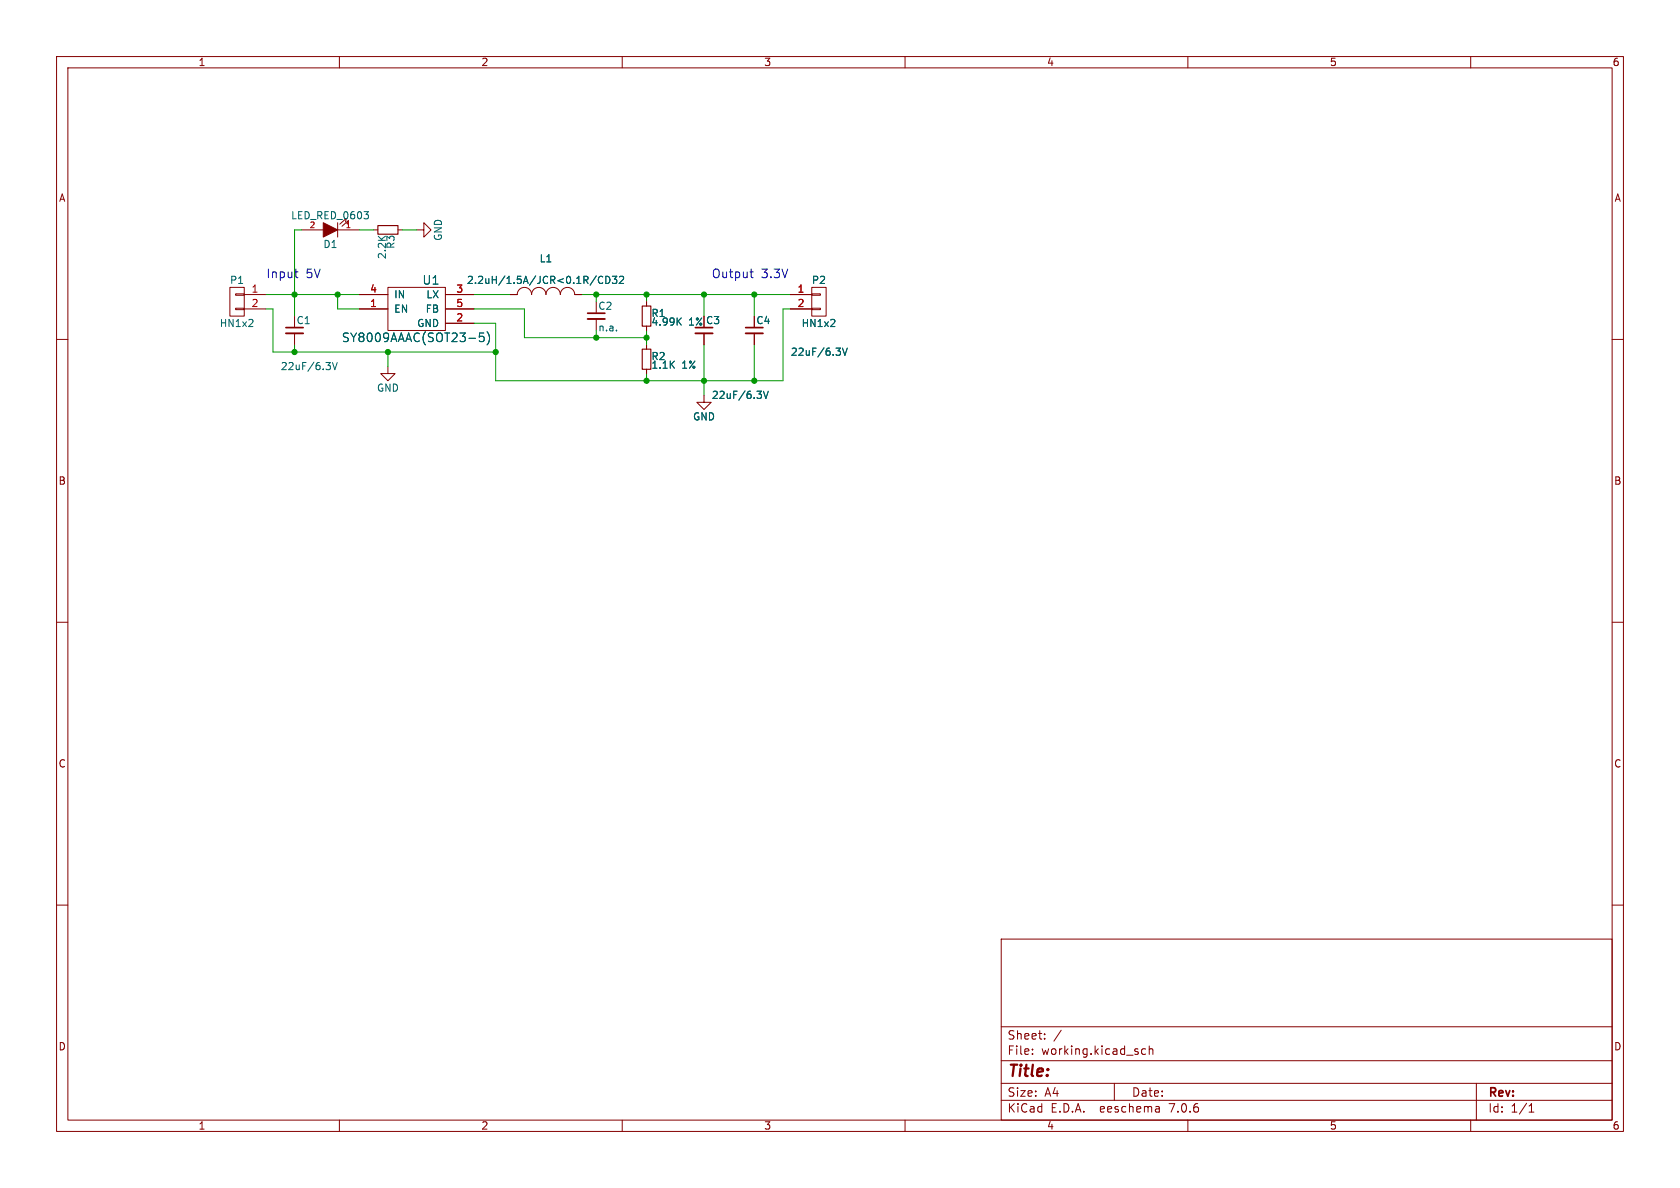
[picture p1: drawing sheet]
(kicad_sch (version 20230121) (generator eeschema)

 (paper "A4")

 (lib_symbols
  (symbol "BB-PWR-8009_revA-rescue:CONN_01X02" (pin_names (offset 1.016) hide) (in_bom yes) (on_board yes)
   (property "Reference" "P" (at 0 3.81 0) (effects (font (size 1.27 1.27))))
   (property "Value" "CONN_01X02" (at 2.54 0 90) (effects (font (size 1.27 1.27))))
   (property "Footprint" "" (at 0 0 0) (effects (font (size 1.524 1.524))))
   (property "Datasheet" "" (at 0 0 0) (effects (font (size 1.524 1.524))))
   (symbol "CONN_01X02_0_1"
    (rectangle (start -1.27 -1.143) (end 0.254 -1.397) (stroke (width 0) (type solid)) (fill (type none)))
    (rectangle (start -1.27 1.397) (end 0.254 1.143) (stroke (width 0) (type solid)) (fill (type none)))
    (rectangle (start -1.27 2.54) (end 1.27 -2.54) (stroke (width 0) (type solid)) (fill (type none))))
   (symbol "CONN_01X02_1_1"
    (pin passive line (at -5.08 1.27 0) (length 3.81) (name "P1" (effects (font (size 1.27 1.27)))) (number "1" (effects (font (size 1.27 1.27)))))
    (pin passive line (at -5.08 -1.27 0) (length 3.81) (name "P2" (effects (font (size 1.27 1.27)))) (number "2" (effects (font (size 1.27 1.27)))))))
  (symbol "BB-PWR-8009_revA-rescue:C_Small" (pin_numbers hide) (pin_names (offset 0.254) hide) (in_bom yes) (on_board yes)
   (property "Reference" "C" (at 0.254 1.778 0) (effects (font (size 1.27 1.27)) (justify left)))
   (property "Value" "C_Small" (at 0.254 -2.032 0) (effects (font (size 1.27 1.27)) (justify left)))
   (property "Footprint" "" (at 0 0 0) (effects (font (size 1.524 1.524))))
   (property "Datasheet" "" (at 0 0 0) (effects (font (size 1.524 1.524))))
   (symbol "C_Small_0_1"
    (polyline (pts (xy -1.524 -0.508) (xy 1.524 -0.508)) (stroke (width 0.3302) (type solid)) (fill (type none)))
    (polyline (pts (xy -1.524 0.508) (xy 1.524 0.508)) (stroke (width 0.3048) (type solid)) (fill (type none))))
   (symbol "C_Small_1_1"
    (pin passive line (at 0 2.54 270) (length 1.905) (name "~" (effects (font (size 1.016 1.016)))) (number "1" (effects (font (size 1.016 1.016)))))
    (pin passive line (at 0 -2.54 90) (length 2.032) (name "~" (effects (font (size 1.016 1.016)))) (number "2" (effects (font (size 1.016 1.016)))))))
  (symbol "BB-PWR-8009_revA-rescue:GND" (power) (pin_names (offset 0)) (in_bom yes) (on_board yes)
   (property "Reference" "#PWR" (at 0 -6.35 0) (effects (font (size 1.27 1.27)) hide))
   (property "Value" "GND" (at 0 -3.81 0) (effects (font (size 1.27 1.27))))
   (property "Footprint" "" (at 0 0 0) (effects (font (size 1.524 1.524))))
   (property "Datasheet" "" (at 0 0 0) (effects (font (size 1.524 1.524))))
   (symbol "GND_0_1"
    (polyline (pts (xy 0 0) (xy 0 -1.27) (xy 1.27 -1.27) (xy 0 -2.54) (xy -1.27 -1.27) (xy 0 -1.27)) (stroke (width 0) (type solid)) (fill (type none))))
   (symbol "GND_1_1"
    (pin power_in line (at 0 0 270) (length 0) hide (name "GND" (effects (font (size 1.27 1.27)))) (number "1" (effects (font (size 1.27 1.27)))))))
  (symbol "BB-PWR-8009_revA-rescue:INDUCTOR_SMALL" (pin_numbers hide) (pin_names (offset 0) hide) (in_bom yes) (on_board yes)
   (property "Reference" "L" (at 0 2.54 0) (effects (font (size 1.27 1.27))))
   (property "Value" "INDUCTOR_SMALL" (at 0 -1.27 0) (effects (font (size 1.27 1.27))))
   (property "Footprint" "" (at 0 0 0) (effects (font (size 1.524 1.524))))
   (property "Datasheet" "" (at 0 0 0) (effects (font (size 1.524 1.524))))
   (symbol "INDUCTOR_SMALL_0_1"
    (arc (start -2.54 0) (mid -3.81 1.2645) (end -5.08 0) (stroke (width 0) (type solid)) (fill (type none)))
    (arc (start 0 0) (mid -1.27 1.2645) (end -2.54 0) (stroke (width 0) (type solid)) (fill (type none)))
    (arc (start 2.54 0) (mid 1.27 1.2645) (end 0 0) (stroke (width 0) (type solid)) (fill (type none)))
    (arc (start 5.08 0) (mid 3.81 1.2645) (end 2.54 0) (stroke (width 0) (type solid)) (fill (type none))))
   (symbol "INDUCTOR_SMALL_1_1"
    (pin input line (at -6.35 0 0) (length 1.27) (name "1" (effects (font (size 0.762 0.762)))) (number "1" (effects (font (size 0.762 0.762)))))
    (pin input line (at 6.35 0 180) (length 1.27) (name "2" (effects (font (size 0.762 0.762)))) (number "2" (effects (font (size 0.762 0.762)))))))
  (symbol "BB-PWR-8009_revA-rescue:LED" (pin_names (offset 1.016) hide) (in_bom yes) (on_board yes)
   (property "Reference" "D" (at 0 2.54 0) (effects (font (size 1.27 1.27))))
   (property "Value" "LED" (at 0 -2.54 0) (effects (font (size 1.27 1.27))))
   (property "Footprint" "" (at 0 0 0) (effects (font (size 1.524 1.524))))
   (property "Datasheet" "" (at 0 0 0) (effects (font (size 1.524 1.524))))
   (symbol "LED_0_1"
    (polyline (pts (xy -1.27 1.27) (xy -1.27 -1.27)) (stroke (width 0) (type solid)) (fill (type none)))
    (polyline (pts (xy -2.032 -0.635) (xy -3.175 -1.651) (xy -3.048 -1.016)) (stroke (width 0) (type solid)) (fill (type none)))
    (polyline (pts (xy -1.651 -1.016) (xy -2.794 -2.032) (xy -2.667 -1.397)) (stroke (width 0) (type solid)) (fill (type none)))
    (polyline (pts (xy 1.27 1.27) (xy -1.27 0) (xy 1.27 -1.27)) (stroke (width 0) (type solid)) (fill (type outline))))
   (symbol "LED_1_1"
    (pin passive line (at -5.08 0 0) (length 3.81) (name "K" (effects (font (size 1.016 1.016)))) (number "1" (effects (font (size 1.016 1.016)))))
    (pin passive line (at 5.08 0 180) (length 3.81) (name "A" (effects (font (size 1.016 1.016)))) (number "2" (effects (font (size 1.016 1.016)))))))
  (symbol "BB-PWR-8009_revA-rescue:R_Small" (pin_numbers hide) (pin_names (offset 0.254) hide) (in_bom yes) (on_board yes)
   (property "Reference" "R" (at 0.762 0.508 0) (effects (font (size 1.27 1.27)) (justify left)))
   (property "Value" "R_Small" (at 0.762 -1.016 0) (effects (font (size 1.27 1.27)) (justify left)))
   (property "Footprint" "" (at 0 0 0) (effects (font (size 1.524 1.524))))
   (property "Datasheet" "" (at 0 0 0) (effects (font (size 1.524 1.524))))
   (symbol "R_Small_0_1"
    (rectangle (start -0.762 1.778) (end 0.762 -1.778) (stroke (width 0.2032) (type solid)) (fill (type none))))
   (symbol "R_Small_1_1"
    (pin passive line (at 0 2.54 270) (length 0.762) (name "~" (effects (font (size 1.016 1.016)))) (number "1" (effects (font (size 1.016 1.016)))))
    (pin passive line (at 0 -2.54 90) (length 0.762) (name "~" (effects (font (size 1.016 1.016)))) (number "2" (effects (font (size 1.016 1.016)))))))
  (symbol "BB-PWR-8009_revA-rescue:SY8009AAAC(SOT23-5)" (pin_names (offset 1.016)) (in_bom yes) (on_board yes)
   (property "Reference" "U" (at -2.54 5.08 0) (effects (font (size 1.524 1.524))))
   (property "Value" "SY8009AAAC(SOT23-5)" (at 0 -5.08 0) (effects (font (size 1.524 1.524))))
   (property "Footprint" "" (at 0 0 0) (effects (font (size 1.524 1.524))))
   (property "Datasheet" "" (at 0 0 0) (effects (font (size 1.524 1.524))))
   (symbol "SY8009AAAC(SOT23-5)_0_1"
    (rectangle (start -5.08 3.81) (end 5.08 -3.81) (stroke (width 0) (type solid)) (fill (type none))))
   (symbol "SY8009AAAC(SOT23-5)_1_1"
    (pin input line (at 10.16 0 180) (length 5.08) (name "EN" (effects (font (size 1.27 1.27)))) (number "1" (effects (font (size 1.27 1.27)))))
    (pin bidirectional line (at -10.16 -2.54 0) (length 5.08) (name "GND" (effects (font (size 1.27 1.27)))) (number "2" (effects (font (size 1.27 1.27)))))
    (pin output line (at -10.16 2.54 0) (length 5.08) (name "LX" (effects (font (size 1.27 1.27)))) (number "3" (effects (font (size 1.27 1.27)))))
    (pin input line (at 10.16 2.54 180) (length 5.08) (name "IN" (effects (font (size 1.27 1.27)))) (number "4" (effects (font (size 1.27 1.27)))))
    (pin input line (at -10.16 0 0) (length 5.08) (name "FB" (effects (font (size 1.27 1.27)))) (number "5" (effects (font (size 1.27 1.27))))))))

 (junction (at 68.58 62.23) (diameter 0) (color 0 0 0 0))
 (junction (at 105.41 59.69) (diameter 0) (color 0 0 0 0))
 (junction (at 52.07 62.23) (diameter 0) (color 0 0 0 0))
 (junction (at 87.63 62.23) (diameter 0) (color 0 0 0 0))
 (junction (at 124.46 52.07) (diameter 0) (color 0 0 0 0))
 (junction (at 114.3 52.07) (diameter 0) (color 0 0 0 0))
 (junction (at 133.35 67.31) (diameter 0) (color 0 0 0 0))
 (junction (at 124.46 67.31) (diameter 0) (color 0 0 0 0))
 (junction (at 133.35 52.07) (diameter 0) (color 0 0 0 0))
 (junction (at 114.3 59.69) (diameter 0) (color 0 0 0 0))
 (junction (at 52.07 52.07) (diameter 0) (color 0 0 0 0))
 (junction (at 59.69 52.07) (diameter 0) (color 0 0 0 0))
 (junction (at 105.41 52.07) (diameter 0) (color 0 0 0 0))
 (junction (at 114.3 67.31) (diameter 0) (color 0 0 0 0))

 (wire (pts (xy 124.46 52.07) (xy 133.35 52.07)) (stroke (width 0) (type default)))
 (wire (pts (xy 105.41 58.42) (xy 105.41 59.69)) (stroke (width 0) (type default)))
 (wire (pts (xy 124.46 67.31) (xy 114.3 67.31)) (stroke (width 0) (type default)))
 (wire (pts (xy 114.3 67.31) (xy 87.63 67.31)) (stroke (width 0) (type default)))
 (wire (pts (xy 124.46 60.96) (xy 124.46 67.31)) (stroke (width 0) (type default)))
 (wire (pts (xy 46.99 54.61) (xy 48.26 54.61)) (stroke (width 0) (type default)))
 (wire (pts (xy 114.3 58.42) (xy 114.3 59.69)) (stroke (width 0) (type default)))
 (wire (pts (xy 48.26 62.23) (xy 52.07 62.23)) (stroke (width 0) (type default)))
 (wire (pts (xy 114.3 67.31) (xy 114.3 66.04)) (stroke (width 0) (type default)))
 (wire (pts (xy 66.04 40.64) (xy 63.5 40.64)) (stroke (width 0) (type default)))
 (wire (pts (xy 68.58 62.23) (xy 68.58 64.77)) (stroke (width 0) (type default)))
 (wire (pts (xy 87.63 62.23) (xy 87.63 67.31)) (stroke (width 0) (type default)))
 (wire (pts (xy 83.82 52.07) (xy 90.17 52.07)) (stroke (width 0) (type default)))
 (wire (pts (xy 59.69 54.61) (xy 59.69 52.07)) (stroke (width 0) (type default)))
 (wire (pts (xy 73.66 40.64) (xy 71.12 40.64)) (stroke (width 0) (type default)))
 (wire (pts (xy 52.07 62.23) (xy 68.58 62.23)) (stroke (width 0) (type default)))
 (wire (pts (xy 114.3 52.07) (xy 124.46 52.07)) (stroke (width 0) (type default)))
 (wire (pts (xy 46.99 52.07) (xy 52.07 52.07)) (stroke (width 0) (type default)))
 (wire (pts (xy 59.69 52.07) (xy 63.5 52.07)) (stroke (width 0) (type default)))
 (wire (pts (xy 83.82 54.61) (xy 92.71 54.61)) (stroke (width 0) (type default)))
 (wire (pts (xy 133.35 67.31) (xy 124.46 67.31)) (stroke (width 0) (type default)))
 (wire (pts (xy 52.07 52.07) (xy 59.69 52.07)) (stroke (width 0) (type default)))
 (wire (pts (xy 133.35 52.07) (xy 139.7 52.07)) (stroke (width 0) (type default)))
 (wire (pts (xy 105.41 52.07) (xy 105.41 53.34)) (stroke (width 0) (type default)))
 (wire (pts (xy 133.35 52.07) (xy 133.35 55.88)) (stroke (width 0) (type default)))
 (wire (pts (xy 53.34 40.64) (xy 52.07 40.64)) (stroke (width 0) (type default)))
 (wire (pts (xy 102.87 52.07) (xy 105.41 52.07)) (stroke (width 0) (type default)))
 (wire (pts (xy 105.41 52.07) (xy 114.3 52.07)) (stroke (width 0) (type default)))
 (wire (pts (xy 124.46 67.31) (xy 124.46 69.85)) (stroke (width 0) (type default)))
 (wire (pts (xy 138.43 67.31) (xy 133.35 67.31)) (stroke (width 0) (type default)))
 (wire (pts (xy 114.3 59.69) (xy 114.3 60.96)) (stroke (width 0) (type default)))
 (wire (pts (xy 48.26 54.61) (xy 48.26 62.23)) (stroke (width 0) (type default)))
 (wire (pts (xy 133.35 60.96) (xy 133.35 67.31)) (stroke (width 0) (type default)))
 (wire (pts (xy 105.41 59.69) (xy 114.3 59.69)) (stroke (width 0) (type default)))
 (wire (pts (xy 87.63 57.15) (xy 87.63 62.23)) (stroke (width 0) (type default)))
 (wire (pts (xy 68.58 62.23) (xy 87.63 62.23)) (stroke (width 0) (type default)))
 (wire (pts (xy 92.71 59.69) (xy 105.41 59.69)) (stroke (width 0) (type default)))
 (wire (pts (xy 83.82 57.15) (xy 87.63 57.15)) (stroke (width 0) (type default)))
 (wire (pts (xy 63.5 54.61) (xy 59.69 54.61)) (stroke (width 0) (type default)))
 (wire (pts (xy 124.46 52.07) (xy 124.46 55.88)) (stroke (width 0) (type default)))
 (wire (pts (xy 52.07 40.64) (xy 52.07 52.07)) (stroke (width 0) (type default)))
 (wire (pts (xy 52.07 52.07) (xy 52.07 55.88)) (stroke (width 0) (type default)))
 (wire (pts (xy 114.3 52.07) (xy 114.3 53.34)) (stroke (width 0) (type default)))
 (wire (pts (xy 52.07 62.23) (xy 52.07 60.96)) (stroke (width 0) (type default)))
 (wire (pts (xy 138.43 54.61) (xy 138.43 67.31)) (stroke (width 0) (type default)))
 (wire (pts (xy 139.7 54.61) (xy 138.43 54.61)) (stroke (width 0) (type default)))
 (wire (pts (xy 92.71 54.61) (xy 92.71 59.69)) (stroke (width 0) (type default)))

 (text "Output 3.3V" (at 125.73 49.53 0) (effects (font (size 1.524 1.524)) (justify left bottom)))
 (text "Input 5V" (at 46.99 49.53 0) (effects (font (size 1.524 1.524)) (justify left bottom)))

 (symbol (lib_id "BB-PWR-8009_revA-rescue:CONN_01X02") (at 41.91 53.34 0) (mirror y) (unit 1) (in_bom yes) (on_board yes) (dnp no)
  (property "Reference" "P1" (at 41.91 49.53 0) (effects (font (size 1.27 1.27))))
  (property "Value" "HN1x2" (at 41.91 57.15 0) (effects (font (size 1.27 1.27))))
  (property "Footprint" "OLIMEX_Jumpers-FP:HN1x2_Jumper" (at 41.91 53.34 0) (effects (font (size 1.524 1.524)) hide))
  (property "Datasheet" "" (at 41.91 53.34 0) (effects (font (size 1.524 1.524)))) (pin "1") (pin "2"))

 (symbol (lib_id "BB-PWR-8009_revA-rescue:C_Small") (at 52.07 58.42 0) (unit 1) (in_bom yes) (on_board yes) (dnp no)
  (property "Reference" "C1" (at 52.324 56.642 0) (effects (font (size 1.27 1.27)) (justify left)))
  (property "Value" "22uF/6.3V" (at 49.53 64.77 0) (effects (font (size 1.27 1.27)) (justify left)))
  (property "Footprint" "kicad_wrk:C_0603" (at 52.07 58.42 0) (effects (font (size 1.524 1.524)) hide))
  (property "Datasheet" "" (at 52.07 58.42 0) (effects (font (size 1.524 1.524)))) (pin "1") (pin "2"))

 (symbol (lib_id "BB-PWR-8009_revA-rescue:SY8009AAAC(SOT23-5)") (at 73.66 54.61 0) (mirror y) (unit 1) (in_bom yes) (on_board yes) (dnp no)
  (property "Reference" "U1" (at 76.2 49.53 0) (effects (font (size 1.524 1.524))))
  (property "Value" "SY8009AAAC(SOT23-5)" (at 73.66 59.69 0) (effects (font (size 1.524 1.524))))
  (property "Footprint" "OLIMEX_IC-FP:SOT-23-5" (at 73.66 54.61 0) (effects (font (size 1.524 1.524)) hide))
  (property "Datasheet" "" (at 73.66 54.61 0) (effects (font (size 1.524 1.524)))) (pin "1") (pin "2") (pin "3") (pin "4") (pin "5"))

 (symbol (lib_id "BB-PWR-8009_revA-rescue:INDUCTOR_SMALL") (at 96.52 52.07 0) (unit 1) (in_bom yes) (on_board yes) (dnp no)
  (property "Reference" "L1" (at 96.52 45.72 0) (effects (font (size 1.27 1.27))))
  (property "Value" "2.2uH/1.5A/JCR<0.1R/CD32" (at 96.52 49.53 0) (effects (font (size 1.27 1.27))))
  (property "Footprint" "OLIMEX_RLC-FP:CD32" (at 96.52 52.07 0) (effects (font (size 1.524 1.524)) hide))
  (property "Datasheet" "" (at 96.52 52.07 0) (effects (font (size 1.524 1.524)))) (pin "1") (pin "2"))

 (symbol (lib_id "BB-PWR-8009_revA-rescue:C_Small") (at 105.41 55.88 0) (unit 1) (in_bom yes) (on_board yes) (dnp no)
  (property "Reference" "C2" (at 105.664 54.102 0) (effects (font (size 1.27 1.27)) (justify left)))
  (property "Value" "n.a." (at 105.664 57.912 0) (effects (font (size 1.27 1.27)) (justify left)))
  (property "Footprint" "kicad_wrk:C_0603" (at 105.41 55.88 0) (effects (font (size 1.524 1.524)) hide))
  (property "Datasheet" "" (at 105.41 55.88 0) (effects (font (size 1.524 1.524)))) (pin "1") (pin "2"))

 (symbol (lib_id "BB-PWR-8009_revA-rescue:R_Small") (at 114.3 55.88 0) (unit 1) (in_bom yes) (on_board yes) (dnp no)
  (property "Reference" "R1" (at 115.062 55.372 0) (effects (font (size 1.27 1.27)) (justify left)))
  (property "Value" "4.99K 1%" (at 115.062 56.896 0) (effects (font (size 1.27 1.27)) (justify left)))
  (property "Footprint" "OLIMEX_RLC-FP:R_0603_DWS" (at 114.3 55.88 0) (effects (font (size 1.524 1.524)) hide))
  (property "Datasheet" "" (at 114.3 55.88 0) (effects (font (size 1.524 1.524)))) (pin "1") (pin "2"))

 (symbol (lib_id "BB-PWR-8009_revA-rescue:R_Small") (at 114.3 63.5 0) (unit 1) (in_bom yes) (on_board yes) (dnp no)
  (property "Reference" "R2" (at 115.062 62.992 0) (effects (font (size 1.27 1.27)) (justify left)))
  (property "Value" "1.1K 1%" (at 115.062 64.516 0) (effects (font (size 1.27 1.27)) (justify left)))
  (property "Footprint" "OLIMEX_RLC-FP:R_0603_DWS" (at 114.3 63.5 0) (effects (font (size 1.524 1.524)) hide))
  (property "Datasheet" "" (at 114.3 63.5 0) (effects (font (size 1.524 1.524)))) (pin "1") (pin "2"))

 (symbol (lib_id "BB-PWR-8009_revA-rescue:C_Small") (at 124.46 58.42 0) (unit 1) (in_bom yes) (on_board yes) (dnp no)
  (property "Reference" "C3" (at 124.714 56.642 0) (effects (font (size 1.27 1.27)) (justify left)))
  (property "Value" "22uF/6.3V" (at 125.73 69.85 0) (effects (font (size 1.27 1.27)) (justify left)))
  (property "Footprint" "kicad_wrk:C_0603" (at 124.46 58.42 0) (effects (font (size 1.524 1.524)) hide))
  (property "Datasheet" "" (at 124.46 58.42 0) (effects (font (size 1.524 1.524)))) (pin "1") (pin "2"))

 (symbol (lib_id "BB-PWR-8009_revA-rescue:C_Small") (at 133.35 58.42 0) (unit 1) (in_bom yes) (on_board yes) (dnp no)
  (property "Reference" "C4" (at 133.604 56.642 0) (effects (font (size 1.27 1.27)) (justify left)))
  (property "Value" "22uF/6.3V" (at 139.7 62.23 0) (effects (font (size 1.27 1.27)) (justify left)))
  (property "Footprint" "kicad_wrk:C_0603" (at 133.35 58.42 0) (effects (font (size 1.524 1.524)) hide))
  (property "Datasheet" "" (at 133.35 58.42 0) (effects (font (size 1.524 1.524)))) (pin "1") (pin "2"))

 (symbol (lib_id "BB-PWR-8009_revA-rescue:GND") (at 68.58 64.77 0) (unit 1) (in_bom yes) (on_board yes) (dnp no)
  (property "Reference" "#PWR01" (at 68.58 71.12 0) (effects (font (size 1.27 1.27)) hide))
  (property "Value" "GND" (at 68.58 68.58 0) (effects (font (size 1.27 1.27))))
  (property "Footprint" "" (at 68.58 64.77 0) (effects (font (size 1.524 1.524))))
  (property "Datasheet" "" (at 68.58 64.77 0) (effects (font (size 1.524 1.524)))) (pin "1"))

 (symbol (lib_id "BB-PWR-8009_revA-rescue:CONN_01X02") (at 144.78 53.34 0) (unit 1) (in_bom yes) (on_board yes) (dnp no)
  (property "Reference" "P2" (at 144.78 49.53 0) (effects (font (size 1.27 1.27))))
  (property "Value" "HN1x2" (at 144.78 57.15 0) (effects (font (size 1.27 1.27))))
  (property "Footprint" "OLIMEX_Jumpers-FP:HN1x2_Jumper" (at 144.78 53.34 0) (effects (font (size 1.524 1.524)) hide))
  (property "Datasheet" "" (at 144.78 53.34 0) (effects (font (size 1.524 1.524)))) (pin "1") (pin "2"))

 (symbol (lib_id "BB-PWR-8009_revA-rescue:GND") (at 124.46 69.85 0) (unit 1) (in_bom yes) (on_board yes) (dnp no)
  (property "Reference" "#PWR02" (at 124.46 76.2 0) (effects (font (size 1.27 1.27)) hide))
  (property "Value" "GND" (at 124.46 73.66 0) (effects (font (size 1.27 1.27))))
  (property "Footprint" "" (at 124.46 69.85 0) (effects (font (size 1.524 1.524))))
  (property "Datasheet" "" (at 124.46 69.85 0) (effects (font (size 1.524 1.524)))) (pin "1"))

 (symbol (lib_id "BB-PWR-8009_revA-rescue:LED") (at 58.42 40.64 180) (unit 1) (in_bom yes) (on_board yes) (dnp no)
  (property "Reference" "D1" (at 58.42 43.18 0) (effects (font (size 1.27 1.27))))
  (property "Value" "LED_RED_0603" (at 58.42 38.1 0) (effects (font (size 1.27 1.27))))
  (property "Footprint" "OLIMEX_LEDs-FP:LED_0603_KA" (at 58.42 40.64 0) (effects (font (size 1.524 1.524)) hide))
  (property "Datasheet" "" (at 58.42 40.64 0) (effects (font (size 1.524 1.524)))) (pin "1") (pin "2"))

 (symbol (lib_id "BB-PWR-8009_revA-rescue:R_Small") (at 68.58 40.64 270) (unit 1) (in_bom yes) (on_board yes) (dnp no)
  (property "Reference" "R3" (at 69.088 41.402 0) (effects (font (size 1.27 1.27)) (justify left)))
  (property "Value" "2.2K" (at 67.564 41.402 0) (effects (font (size 1.27 1.27)) (justify left)))
  (property "Footprint" "OLIMEX_RLC-FP:R_0603_DWS" (at 68.58 40.64 0) (effects (font (size 1.524 1.524)) hide))
  (property "Datasheet" "" (at 68.58 40.64 0) (effects (font (size 1.524 1.524)))) (pin "1") (pin "2"))

 (symbol (lib_id "BB-PWR-8009_revA-rescue:GND") (at 73.66 40.64 90) (unit 1) (in_bom yes) (on_board yes) (dnp no)
  (property "Reference" "#PWR03" (at 80.01 40.64 0) (effects (font (size 1.27 1.27)) hide))
  (property "Value" "GND" (at 77.47 40.64 0) (effects (font (size 1.27 1.27))))
  (property "Footprint" "" (at 73.66 40.64 0) (effects (font (size 1.524 1.524))))
  (property "Datasheet" "" (at 73.66 40.64 0) (effects (font (size 1.524 1.524)))) (pin "1"))

 (sheet_instances (path "" (page "1"))))
